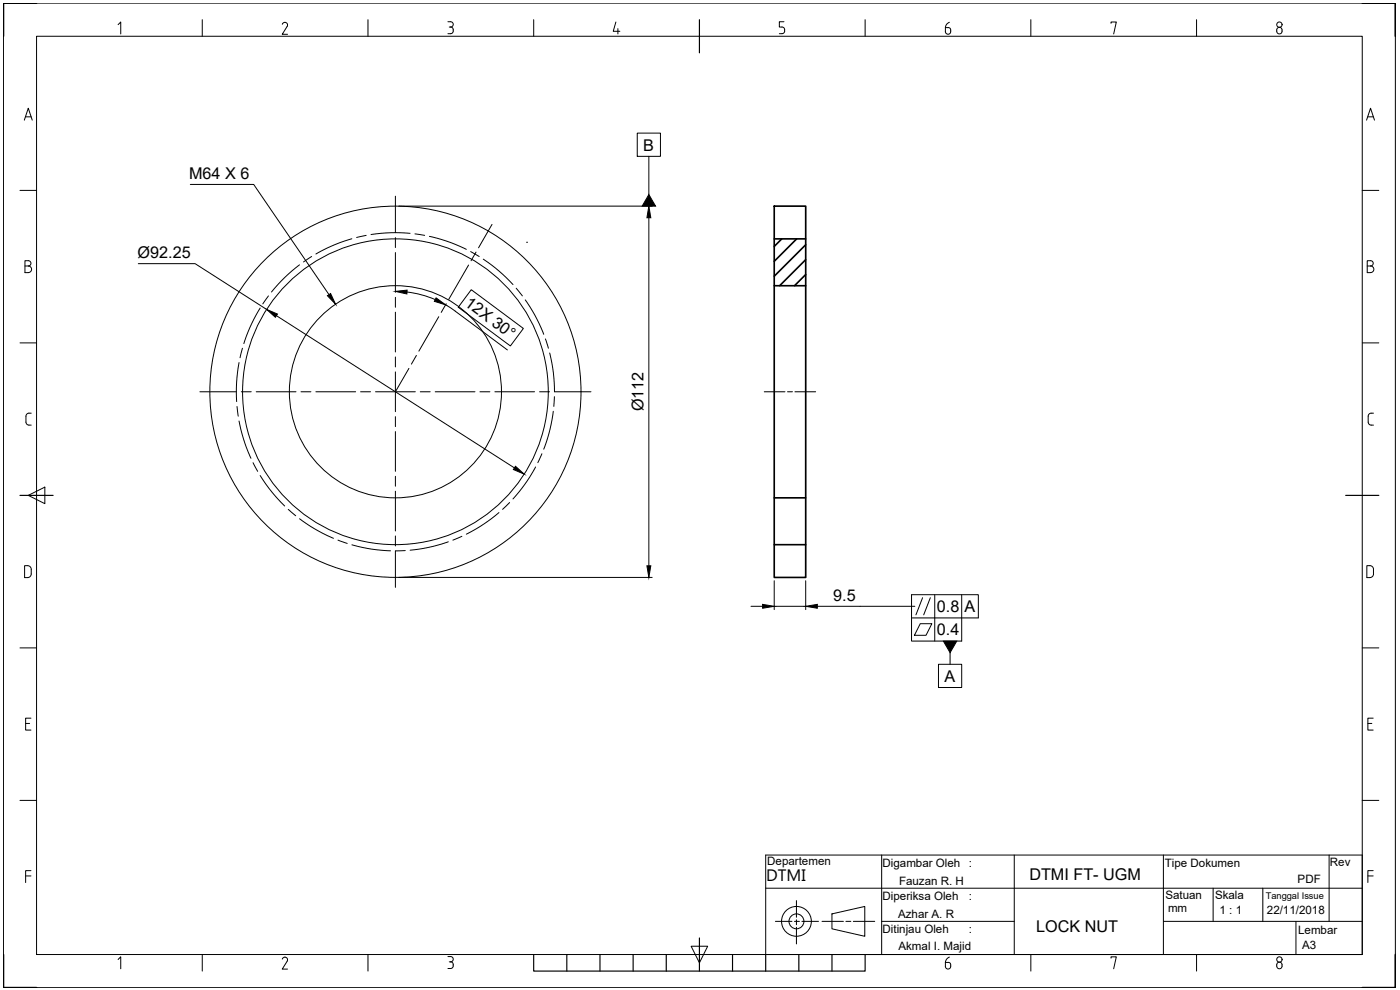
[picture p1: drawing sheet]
<svg xmlns="http://www.w3.org/2000/svg" width="420mm" height="297mm" viewBox="0 0 420 297" stroke-linecap="round" stroke-linejoin="round" font-family="sans-serif">
<!-- layer: AM_BOR -->
<path d="M11 .9h-10v10M408.8 .9h10v10M1 286.4v9.9h10M418.8 286.4v9.9h-10" fill="none" stroke="#000" stroke-width=".5"/>
<!-- layer: 0 -->
<g fill="none" stroke="#000" stroke-width=".3">
<path d="M11 10.9h397.8v275.5h-397.8zM229.8 256.6h179v29.8h-179zM264.6 256.6v29.8M304.4 256.6v29.8M349.2 256.6v29.8M398.9 256.6v19.8M229.8 266.5h179M249.7 274.2l9.8-2.2v8.9l-9.8-2.2zM264.6 276.4h39.8M349.2 276.4h59.6M364.1 266.5v9.9M379 266.5v9.9"/>
<path d="M388.9 276.4v10"/>
<circle cx="118.7" cy="117.5" r="55.7"/>
<circle cx="118.7" cy="117.5" r="45.9"/>
<circle cx="118.7" cy="117.5" r="31.8"/>
<circle cx="239" cy="276.4" r="4.5"/>
<circle cx="239" cy="276.4" r="2.24"/>
</g>
<!-- layer: AM_BOR -->
<g fill="none" stroke="#000" stroke-width=".35">
<path d="M209.9 5.9v10M6 148.6h9.9M403.9 148.6h9.9M160.2 286.4v5h99.4v-5M170.1 286.4v5M180.1 286.4v5M190 286.4v5M200 286.4v5M209.9 281.4v10M219.8 286.4v5M229.8 286.4v5M239.7 286.4v5"/>
<path d="M249.7 286.4v5"/>
</g>
<g fill="none" stroke="#000" stroke-width=".3">
<path d="M1 .9h417.8v295.4h-417.8zM35.4 7.4l.8-.8v3.6M60.7 5.9v5M84.7 7.3a.8 .8 0 0 1 1.1-.5 .8 .8 0 0 1 .4 1.1l-1.5 2.4h1.6M110.4 5.9v5M134.4 6.5h.8a.8 .8 0 0 1 .8 .8 .8 .8 0 0 1-.8 .8M134.8 8.1h.4M135.2 8.1a1.02 1.02 0 0 1 .8 1 1.02 1.02 0 0 1-.8 1h-.8M160.2 5.9v5M184.8 6.6l-.8 2.8h2M185.4 8.6v1.6M235.3 6.5h-1.4v1.6h.8a.8 .8 0 0 1 .8 .8"/>
<path d="M235.5 8.9v.4M235.5 9.3a.8 .8 0 0 1-.8 .8h-.8M259.6 5.9v5M283.7 8.3h.8a.98 .98 0 0 1 .8 1.1 .98 .98 0 0 1-1.1 .8l-.4-.4zM284.9 6.7l-.9 .8-.3 .8M309.4 5.9v5M333.4 7v-.4h1.6l-.8 3.6M359.1 5.9v5M383.4 8.4a.9 .9 0 0 1 1.4 .8 .9 .9 0 0 1-1.4 .7l-.2-.5zM7.3 36l1.2-3.5 1.2 3.5M7.6 35.1h1.7M410.1 36l1.2-3.5 1.2 3.5"/>
<path d="M410.5 35.1h1.7M6 57.1h5M408.8 57.1h5M7.5 79.8h1M8.5 78.2h-1v3.6h1a.99 .99 0 0 0 1-1 .99 .99 0 0 0-1-1M8.5 78.2a.8 .8 0 0 1 .8 .8 .8 .8 0 0 1-.8 .8M410.3 79.8h1M411.3 78.2h-1v3.6h1a.99 .99 0 0 0 1-1 .99 .99 0 0 0-1-1M411.3 78.2a.8 .8 0 0 1 .8 .8 .8 .8 0 0 1-.8 .8M6 102.9h5M408.8 102.9h5M9.4 124a1.2 1.2 0 0 0-1.5 .5l-.1 2.2a.89 .89 0 0 0 .9 .9h.7"/>
<path d="M412.2 124a1.21 1.21 0 0 0-1.5 .5l-.1 2.2a.89 .89 0 0 0 .9 .9h.7M8.5 148.6l5-2.4v4.9zM7.4 169.7a1.64 1.64 0 0 1 1.8 .5l.2 .6-.2 2.1a1.66 1.66 0 0 1-1.8 .4zM410.2 169.7a1.64 1.64 0 0 1 1.8 .5l.2 2-.2 .7a1.67 1.67 0 0 1-1.8 .4zM6 194.4h5M408.8 194.4h5M7.7 217.1h1.2M9.3 215.5h-1.6v3.6h1.6M410.5 217.1h1.2M412.1 215.5h-1.6v3.6h1.6M6 240.1h5M408.8 240.1h5"/>
<path d="M7.7 262.8h1.6M9.3 261.2h-1.6v3.6M410.5 262.8h1.6M412.1 261.2h-1.6v3.6M35.4 287.9l.8-.8v3.6M60.7 286.4v5M84.7 287.8a.8 .8 0 0 1 1.1-.6 .8 .8 0 0 1 .4 1.2l-1.5 2.4h1.6M110.4 286.4v5M134.4 287h.8a.84 .84 0 0 1 .8 1 .84 .84 0 0 1-1.2 .6M135.2 288.6a1.02 1.02 0 0 1 .8 1 1.02 1.02 0 0 1-.8 1h-.8M207.4 283.9h5l-2.5 5zM283.7 288.8h.8a.98 .98 0 0 1 .8 1.1 .98 .98 0 0 1-1.1 .8l-.4-.4z"/>
<path d="M284.9 287.2l-.9 .8-.3 .8M309.4 286.4v5M333.4 287.5v-.4h1.6l-.8 3.6M359.1 286.4v5M383.4 288.9a.9 .9 0 0 1 1.4 .8 .9 .9 0 0 1-1.4 .7l-.2-.5z"/>
<circle cx="384" cy="7.4" r=".8"/>
<circle cx="384" cy="287.9" r=".8"/>
</g>
<!-- layer: AM_7 -->
<g fill="none" stroke="#000" stroke-width=".3">
<path d="M118.7 58.9v10.9M89.9 79.5a47 47 0 0 0-8.4 8.1M93.5 77l-2.4 1.6M105.6 71.6a47.3 47.3 0 0 0-10.8 4.6M109.9 70.6l-2.9 .7M118.7 71.3v3M118.7 75.8v11.9M123.1 70a47.5 47.5 0 0 0-11.8 .4M124.5 70.2l2.9 .4M128.9 70.9a47.7 47.7 0 0 1 11.1 3.9M140.6 79.5l-5.9 10.4M141.3 75.5l2.5 1.5"/>
<path d="M142.9 75.6l-1.5 2.6M145 77.8a47.8 47.8 0 0 1 9 7.6M147.7 67.3l-4.1 7M158 72.7h.1M78.1 92.4a47.4 47.4 0 0 0-4.9 10.7M80.6 88.8l-1.7 2.4M118.7 89.2v3M118.7 93.7v11.9M131.7 95l-6 10.4M133.9 91.1l-1.5 2.6M154.9 86.5l1.9 2.3M157.6 90a46.6 46.6 0 0 1 5.6 10.3"/>
<path d="M60 117.5h10.9M71.7 108.8a47.3 47.3 0 0 0-.7 11.7M72.4 117.5h3M72.8 104.5l-.8 2.8M76.9 117.5h11.9M90.3 117.5h3M94.8 117.5h11.9M108.2 117.5h3M112.7 117.5h11.9M118.7 107.1v3M118.7 111.6v11.9M122.7 110.5l-4 7"/>
<path d="M125 106.6l-1.5 2.6M126.1 117.5h3M130.6 117.5h11.9M144 117.5h3M148.5 117.5h11.9M161.9 117.5h3M163.7 101.7l.9 2.8M165 105.9a47.3 47.3 0 0 1 1.4 11.6h11M166.4 119l-.2 2.9M229.4 117.5h6.2M236.3 117.5h1.5M238.6 117.5h6.2"/>
<path d="M71.1 122l.4 2.9M71.7 126.3a47.8 47.8 0 0 0 3.6 11.2M75.9 138.8l1.4 2.6M118.7 125v3M118.7 129.5v11.9M162.6 136.1l-1.2 2.7M166 123.4a46.8 46.8 0 0 1-2.8 11.4M78.1 142.7a48 48 0 0 0 7.3 9.1M86.5 152.8l2.2 1.9M89.9 155.6a47.3 47.3 0 0 0 10.2 5.9M118.7 142.9v3M118.7 147.4v11.9"/>
<path d="M149.7 153.8a47.9 47.9 0 0 1-9.7 6.5M152.9 150.8l-2.1 2M160.7 140.1a46.3 46.3 0 0 1-6.7 9.6M101.4 162.1l2.8 .9M105.6 163.5a47.7 47.7 0 0 0 11.6 1.8M118.7 160.8v3M121.6 165.2l-2.9 .1v10.9M134.5 162.6a46.7 46.7 0 0 1-11.4 2.5M138.6 160.9l-2.7 1.2M232.7 276.4h5M238.4 276.4h1.5M239 270.2v5"/>
<path d="M239 276v1.5M239 278.2v5M240.7 276.4h4.9M246.7 276.4h6.4M253.9 276.4h1.5M256.1 276.4h6.4"/>
</g>
<!-- layer: AM_5 -->
<g fill="none" stroke="#000" stroke-width=".3">
<path d="M191.2 39.9h7v7h-7zM57.1 55.3h19l22.6 33.1M194.7 46.9v11.5M41.5 79.1h17.1l21.4 13.7M119.7 61.8h76M194.7 65.3v104.5M82.9 94.7l71.5 45.7M122.1 87.6a30.1 30.1 0 0 1 8.5 2.3M133.7 91.5l2.9 1.9M136.6 93.4l15.7 11.6M141.4 86.9l15.7 11.7-3.9 5.2-15.7-11.6zM119.7 173.2h76"/>
<path d="M232.4 174.2v8.7M241.8 174.2v8.7M276.9 179.3l-2 5.2M279.2 179.3l-2 5.2M280.5 178.4v14M288.6 178.4v14h-15v-14h20v7h-20M225.4 181.9h3.5M232.4 181.9h9.4M245.3 181.9h29.3M276.2 187.1h3.5l-1.8 3.5h-3.5zM281.7 199.3h6.9v7h-6.9zM285.1 195.8v3.5"/>
</g>
<path d="M194.7 58.4l2 3.4h-4zM194.7 61.8l.6 3.5h-1.2zM80 92.8l3.3 1.4-.7 1zM98.3 88.7l.9-.6 1.5 3.2zM118.7 87.4l3.5-.4-.1 1.2zM130.9 89.4l2.8 2.1-3.3-1.1zM154.7 139.9l2.6 2.4-3.2-1.4zM194.1 169.8h1.2l-.6 3.4zM228.9 181.3l3.5 .6-3.5 .6zM241.8 181.9l3.5-.6v1.2zM283.1 192.4h4l-2 3.4z" fill="#000" stroke="#000" stroke-width=".3"/>
<!-- layer: AM_0 -->
<path d="M232.4 61.8h9.4v111.4h-9.4zM232.4 71.7h9.4M234.6 71.7l-2.2 2.2M239.1 71.7l-6.7 6.7M241.8 73.4l-9.4 9.5M241.8 77.9l-7.8 7.8M232.4 85.7h9.4M241.8 82.4l-3.4 3.3M232.4 149.4h9.4M232.4 163.4h9.4" fill="none" stroke="#000" stroke-width=".5"/>
<text font-size="5" x="230" y="264.4">DTMI</text>
<g font-size="4.9">
<text x="193.1" y="45.2">B</text>
<text x="56.8" y="53.8">M64 X 6</text>
<text x="41.3" y="77.5">Ø92.25</text>
<text x="139.2" y="91.5" transform="rotate(37 139.2 91.5)">12X 30°</text>
<text x="193.1" y="123.5" transform="rotate(-90 193.1 123.5)">Ø112</text>
<text x="250" y="180.4">9.5</text>
<text x="281.2" y="183.6">0.8</text>
<text x="289.5" y="183.7">A</text>
<text x="281.2" y="190.6">0.4</text>
<text x="283.5" y="204.5">A</text>
<text x="308.9" y="264.2">DTMI FT- UGM</text>
<text x="311" y="279.6">LOCK NUT</text>
</g>
<g font-size="3.5">
<text x="230.3" y="259.7">Departemen</text>
<text x="264.9" y="260.2">Digambar Oleh</text>
<text x="290.8" y="260.1">:</text>
<text x="349.6" y="260">Tipe Dokumen</text>
<text x="399.1" y="259.8">Rev</text>
<text x="269.8" y="265.5">Fauzan R. H</text>
<text x="349.7" y="269.8">Satuan</text>
<text x="364.6" y="269.7">Skala</text>
<text x="389.4" y="265">PDF</text>
<text x="264.9" y="270.1">Diperiksa Oleh</text>
<text x="269.5" y="275.5">Azhar A. R</text>
<text x="290.8" y="270.1">:</text>
<text x="350.5" y="273.7">mm</text>
<text x="366" y="274.1">1 : 1</text>
<text x="380.2" y="274.1">22/11/2018</text>
<text x="264.9" y="280.1">Ditinjau Oleh</text>
<text x="290.8" y="280">:</text>
<text x="389.6" y="280.3">Lembar</text>
<text x="269.6" y="285">Akmal I. Majid</text>
<text x="390.8" y="284.8">A3</text>
</g>
<text font-size="2.8" x="379.9" y="269.7">Tanggal Issue</text>
</svg>
